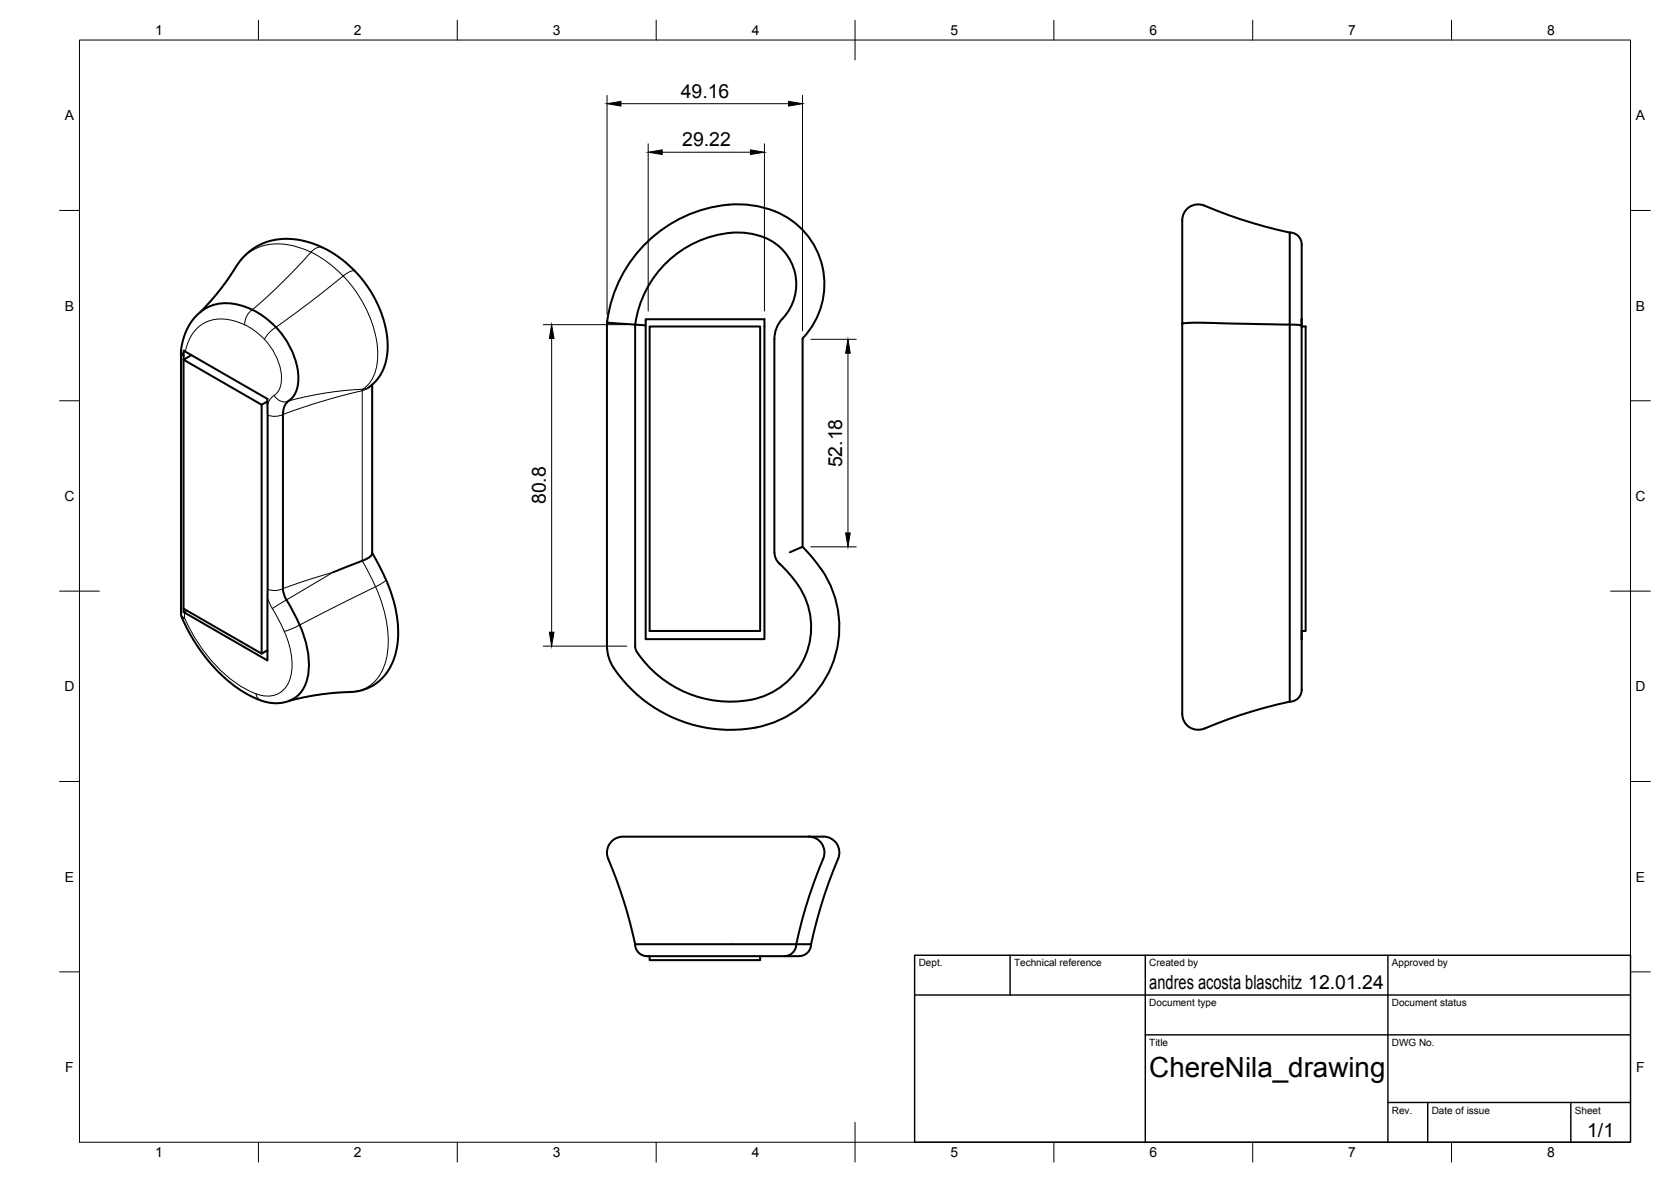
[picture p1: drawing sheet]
<svg xmlns="http://www.w3.org/2000/svg" width="420mm" height="297mm" viewBox="0 0 420 297" stroke-linecap="round" stroke-linejoin="round" font-family="sans-serif">
<!-- layer: Visible -->
<g fill="none" stroke="#000" stroke-width=".51">
<path d="M297.3 55.3a4 4 0 0 1 5.5-3.6 129.8 129.8 0 0 0 21.5 6.8v23.1l-22-.5-4.1 .1-.9 .2v-26M324.3 58.4a3.4 3.4 0 0 1 3 4.2v17.6M50.4 78.4l4.2-4.7 2.5-3.2 3.1-4.7 2-2.2 2-1.4 2.2-1.1 2.5-.8 2.3-.3a25.3 25.3 0 0 1 19.4 9.6l2.7 3.7 2.2 4.4 1.3 4.1 .7 4.1-.2 3.4-.9 3.5-1.5 2.5-1.1 1.2-1.2 .9M63.5 77.8a12.3 12.3 0 0 0-11.9-.3l-2 1.6-1.6 1.9-1.4 2.6-.8 2.7a2.81 2.81 0 0 0 0 2.6l.4 .4M63.5 77.9a20.8 20.8 0 0 1 11.5 16.9 6.9 6.9 0 0 1-3.1 6.6l-.6 1.5-.1 1.2M45.5 88.2v66.1a37.5 37.5 0 0 0 6.2 10.9l3.8 4.2a24.6 24.6 0 0 0 12.9 7.3 8.8 8.8 0 0 0 5.4-1.1M46.2 89.3v-1.2l21 12.2v65.7l-21-12.2M46.2 89.3l-.1 63.7 19.7 11.3M48.1 89.2l-2 1.2 19.7 11.3 1.4-.8M93.6 96.7v42.5l-.7 .8-1.3 .7-7.8 3.1M152.6 81.1l7.1 .5M152.6 81.1a33.7 33.7 0 0 1 36-29.6 20.1 20.1 0 0 1 18.5 22.5 21.3 21.3 0 0 1-5.3 11.2v52.2"/>
<path d="M152.6 81.1v81.3a10.6 10.6 0 0 0 2.7 6.9 35.1 35.1 0 0 0 39.3 12.2 25.7 25.7 0 0 0 11.9-38.5M159.7 81.6l2.6 .2M162.3 80.2h29.9v80.4h-29.9zM163.3 82h27.8v76.6h-27.8zM196.8 80a7.6 7.6 0 0 0-2.1 5.2v53.6a5.1 5.1 0 0 0 2.4 3.9 20.1 20.1 0 0 1 6.3 19.5 18.8 18.8 0 0 1-18.4 14.1 28 28 0 0 1-25.2-13.1l-.1-81.6M196.8 80.1a12.7 12.7 0 0 0 2.5-13.3 12.7 12.7 0 0 0-10.7-8.1 26.3 26.3 0 0 0-27.5 17.2l-1 3.7-.4 2M297.3 81.4v96.5a4.4 4.4 0 0 0 3.9 5.5l1.6-.3M327.3 81.8l-3-.2v94.7M327.3 82h1v76.6h-1M327.3 80.2v80.4M327.3 80.2v1.8M65.8 101.7v62.6l1.4-.9"/>
<path d="M71.1 104.1l.1 43.8a7.7 7.7 0 0 0 1.6 4.2l2.5 5M93.6 139l2.5 4.5 2.1 5.1 1.1 3.8 .7 4.4v4.5l-.6 3.4-1.1 2.6-1.7 2.6a12.2 12.2 0 0 1-10.3 4.1l-6.9 .7-6.6 1.4M201.8 137.4l-3.2 1.4M201.8 137.4l2.5 2.7 2.2 2.9M46.2 153v.8l.7-.4M75.3 157.1a20.7 20.7 0 0 1 1.7 14.3 7.5 7.5 0 0 1-3.2 4.2M327.3 158.6v2M324.3 176.3l-6.3 1.5-6.1 1.9-9.1 3.4M327.3 160.6v12.7M327.3 173.3a2.99 2.99 0 0 1-3 3M203.3 210.2a4 4 0 0 1 3.7 5.6l-2.4 6-2 6.1-2.4 9.4M207 210.3h-49.4a4.1 4.1 0 0 0-4.7 5.5 118.5 118.5 0 0 1 6.8 21.5h40.5"/>
<path d="M207 210.2a4 4 0 0 1 3.7 5.6 115.6 115.6 0 0 0-6.8 21.5M159.7 237.3a3 3 0 0 0 2.6 3M200.2 237.3h3.7M200.2 237.3a2.99 2.99 0 0 1-3 3M203.9 237.3a2.99 2.99 0 0 1-3 3M162.3 240.3h.7M162.4 240.3h.3M162.7 240.3h.3M163 240.3h37.9M163.3 240.3v1h27.8v-1"/>
</g>
<!-- layer: Visible Narrow -->
<g fill="none" stroke="#000" stroke-width=".25">
<path d="M78.2 63.4a147.4 147.4 0 0 1-15.7 15.2l-.3 .6a4.3 4.3 0 0 0-.7 2.4 10.8 10.8 0 0 0-11.1 .2 10.6 10.6 0 0 0-3.8 6.5M78.2 63.4a28.5 28.5 0 0 1 8.1 6M78.2 63.4a15.9 15.9 0 0 0-14.1-.8 11.9 11.9 0 0 0-4.8 4.5M81.2 62.2a2.74 2.74 0 0 0-3 1.2M86.3 69.4l-7.5 5.9-10.4 7.7-1.4 1.4-.5 .9M86.3 69.4a30.3 30.3 0 0 1 8.7 20.1 9.9 9.9 0 0 1-3.7 8.3M89.3 68.2a3.1 3.1 0 0 0-3 1.1M61.5 81.6a17.4 17.4 0 0 1 5 3.7M66.5 85.3a13.8 13.8 0 0 1 4 11.7 4 4 0 0 1-1.6 2.4M68.9 99.4l-1 .9-.7 1.4M91.2 97.8a88.6 88.6 0 0 0-19.7 3.2 3.1 3.1 0 0 1-2.6-1.6M92.6 97.4l-1.4 .4"/>
<path d="M93.3 96.9l-1.1 .9-1.1 .4 .1-.4M67.3 104.3l1.1 .3 1.7-.1a161.8 161.8 0 0 1 21-6.3v42.7l3.3 6.5M45.5 154.1a1.41 1.41 0 0 0 .9 1.2l-.7-.1M46.4 154v1.3a38.1 38.1 0 0 0 15.4 17.9l2.6 1.2M67.3 150.2l1.2 2.7M67.3 148.1l1.1 .3 1.7-.1 6-2.1 7.7-2.4-15.3 9.1M68.5 152.9l3 5.8M71.5 158.7a16.5 16.5 0 0 1 1.1 12.7 6 6 0 0 1-8.2 3M75.3 157.1l-1.7 .8-2.1 .8M94.4 147.5l-19.1 9.6M94.4 147.4a29.7 29.7 0 0 1 2.7 18.4 9.5 9.5 0 0 1-9.1 8.1M97.1 145.7l-.7 .7-2 1.1"/>
<path d="M64.4 174.4l.2 .8 .9 .8"/>
</g>
<!-- layer: Visible -->
<circle cx="327.3" cy="82" r=".25" fill="#000"/>
<!-- layer: BORDER -->
<g fill="none" stroke="#000" stroke-width=".25">
<path d="M20 10.1h390v276.9h-390zM65 5.1v5M115 5.1v5M165 5.1v5M215 5.1v10M265 5.1v5M315 5.1v5M365 5.1v5M15 52.9h5M410 52.9h5M15 100.7h5M410 100.7h5"/>
<path d="M15 148.6h10M405 148.6h10M15 196.4h5M410 196.4h5M15 244.2h5M410 244.2h5M65 287v5M115 287v5M165 287v5M215 282.1v9.9M265 287v5M315 287v5"/>
<path d="M365 287v5"/>
</g>
<!-- layer: TITLEBLOCK -->
<path d="M230 240.1h180v46.9h-180zM230 250h180M254 240.1v9.9M288 240.1v46.9M349 240.1v46.9M288 260.1h122M349 277.1h61M359 277.1v9.9M395 277.1v9.9" fill="none" stroke="#000" stroke-width=".36"/>
<!-- layer: FD_Dimensions -->
<path d="M152.6 24v55M156.1 26.1h42.2M163 36.1v42.1M166.5 38.3h22.2M192.2 36.1v42.1M201.8 24v59.1M136.6 81.6h21M138.7 85.1v73.8M203.9 85.3h11.4M213.2 88.8v45.1M203.9 137.4h11.4M136.6 162.4h21" fill="none" stroke="#000" stroke-width=".25"/>
<path d="M152.6 26.1l3.5-.6v1.2zM163 38.3l3.5-.6v1.1zM188.7 37.7l3.5 .6-3.5 .5zM198.3 25.5l3.5 .6-3.5 .6zM138.7 81.6l.6 3.5h-1.2zM213.2 85.3l.6 3.5h-1.2zM212.6 133.9h1.2l-.6 3.5zM138.1 158.9h1.2l-.6 3.5z" fill="#000" stroke="#000" stroke-width=".25"/>
<text font-size="7" x="289" y="270.6">ChereNila_drawing</text>
<g font-size="4.9">
<text x="171.2" y="24.6">49.16</text>
<text x="171.5" y="36.8">29.22</text>
<text x="211.8" y="117.5" transform="rotate(-90 211.8 117.5)">52.18</text>
<text x="137.2" y="126.7" transform="rotate(-90 137.2 126.7)">80.8</text>
<text x="289" y="248.5">andres acosta blaschitz 12.01.24</text>
<text x="399.1" y="285.7">1/1</text>
</g>
<g font-size="3.5">
<text x="39" y="8.8">1</text>
<text x="89" y="8.8">2</text>
<text x="139" y="8.8">3</text>
<text x="189" y="8.8">4</text>
<text x="239" y="8.8">5</text>
<text x="289" y="8.8">6</text>
<text x="339" y="8.8">7</text>
<text x="389" y="8.8">8</text>
<text x="16.3" y="30.2">A</text>
<text x="411.3" y="30.2">A</text>
<text x="16.3" y="78">B</text>
<text x="411.3" y="78">B</text>
<text x="16.2" y="125.9">C</text>
<text x="411.2" y="125.9">C</text>
<text x="16.2" y="173.7">D</text>
<text x="411.2" y="173.7">D</text>
<text x="16.3" y="221.6">E</text>
<text x="411.3" y="221.6">E</text>
<text x="16.4" y="269.4">F</text>
<text x="411.4" y="269.4">F</text>
<text x="39" y="290.8">1</text>
<text x="89" y="290.8">2</text>
<text x="139" y="290.8">3</text>
<text x="189" y="290.8">4</text>
<text x="239" y="290.8">5</text>
<text x="289" y="290.8">6</text>
<text x="339" y="290.8">7</text>
<text x="389" y="290.8">8</text>
</g>
<g font-size="2.5">
<text x="231" y="242.9">Dept.</text>
<text x="255" y="242.9">Technical reference</text>
<text x="289" y="242.9">Created by</text>
<text x="350" y="242.9">Approved by</text>
<text x="289" y="252.8">Document type</text>
<text x="350" y="252.8">Document status</text>
<text x="289" y="262.9">Title</text>
<text x="350" y="262.9">DWG No.</text>
<text x="350" y="279.9">Rev.</text>
<text x="360" y="279.9">Date of issue</text>
<text x="396" y="279.9">Sheet</text>
</g>
</svg>
